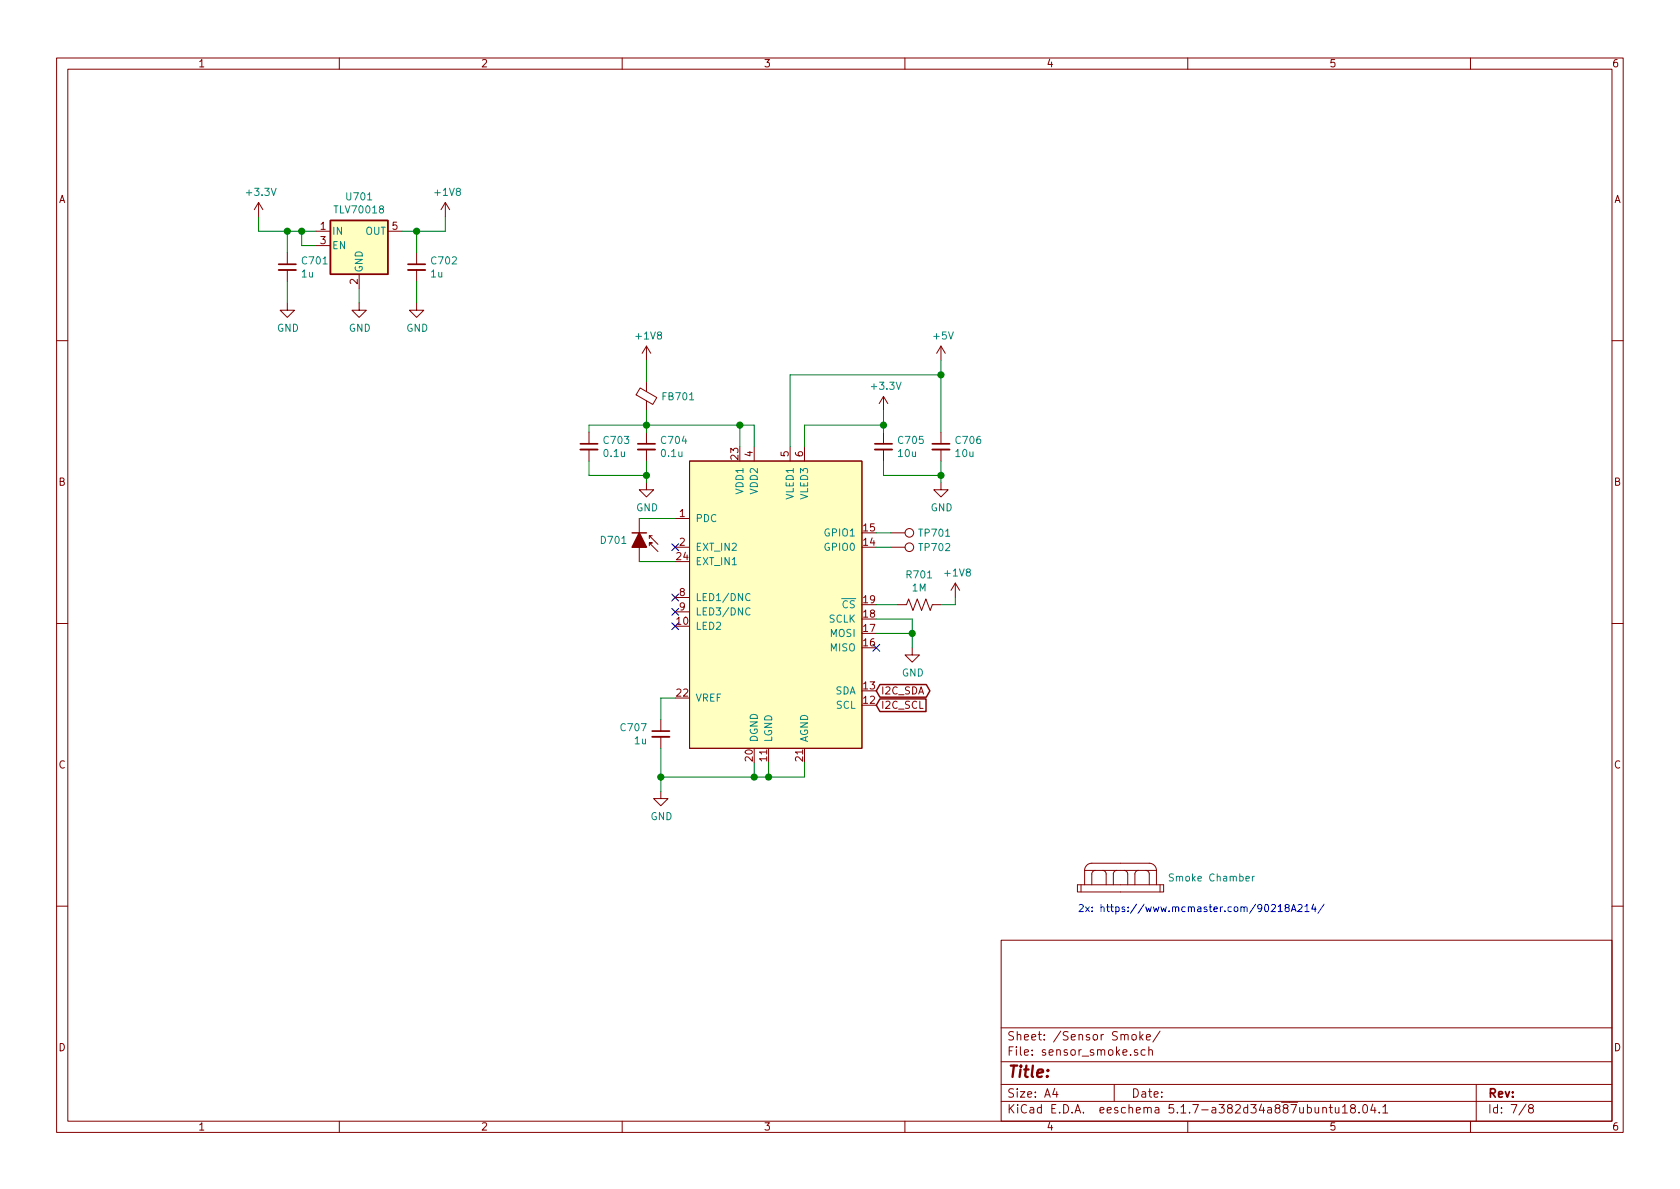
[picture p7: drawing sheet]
EESchema Schematic File Version 4
EELAYER 30 0
EELAYER END
$Descr A4 11693 8268
encoding utf-8
Sheet 7 8
Title ""
Date ""
Rev ""
Comp ""
Comment1 ""
Comment2 ""
Comment3 ""
Comment4 ""
$EndDescr
Text Notes -35300 -1500 1    50   ~ 0
SERCOM 0
Text Notes -35300 -1500 1    50   ~ 0
SERCOM 0
Text Notes -35300 -1500 1    50   ~ 0
SERCOM 0
Text Notes -35300 -1500 1    50   ~ 0
SERCOM 0
Text Notes -35300 -1500 1    50   ~ 0
SERCOM 0
$Comp
L mylib:ADPD188BI U?
U 1 1
P 5400 4350
AR Path="/5FA33904" Ref="U?"  Part="1" 
AR Path="/5F9DB5BA/5FA33904" Ref="U702"  Part="1" 
F 0 "U702" H 5350 3361 50  0001 C CNN
F 1 "ADPD188BI" H 5350 3270 50  0001 C CNN
F 2 "mylib:ADPD188BI" H 4750 4000 50  0001 C CNN
F 3 "https://www.analog.com/media/en/technical-documentation/data-sheets/ADPD188BI.pdf" H 4750 4000 50  0001 C CNN
F 4 "ADPD188BI-ACEZR7" H 5400 4350 50  0001 C CNN "MPN"
F 5 "ADPD188BI-ACEZR7" H 5400 4350 50  0001 C CNN "Digikey"
F 6 "SENSOR SMOKE 470NM/850NM AMB 24LGA" H 5400 4350 50  0001 C CNN "Note"
F 7 "Analog Devices Inc." H 5400 4350 50  0001 C CNN "Manufacturer"
	1    5400 4350
	1    0    0    -1  
$EndComp
$Comp
L power:GND #PWR0713
U 1 1
P 4600 5500
F 0 "#PWR0713" H 4600 5250 50  0001 C CNN
F 1 "GND" H 4605 5327 50  0000 C CNN
F 2 "" H 4600 5500 50  0001 C CNN
F 3 "" H 4600 5500 50  0001 C CNN
	1    4600 5500
	1    0    0    -1  
$EndComp
$Comp
L Device:Ferrite_Bead_Small FB701
U 1 1
P 4500 2750
F 0 "FB701" H 4600 2750 50  0000 L CNN
F 1 "Ferrite_Bead_Small" H 4600 2705 50  0001 L CNN
F 2 "Inductor_SMD:L_0603_1608Metric" V 4430 2750 50  0001 C CNN
F 3 "~" H 4500 2750 50  0001 C CNN
F 4 "490-5223-1-ND" H 4500 2750 50  0001 C CNN "Digikey"
F 5 "C97853" H 4500 2750 50  0001 C CNN "LCSC"
F 6 "BLM18PG471SN1D" H 4500 2750 50  0001 C CNN "MPN"
F 7 "81-BLM18PG471SN1D" H 4500 2750 50  0001 C CNN "Mouser"
F 8 "470 Ohms @ 100MHz 1 Power Line Ferrite Bead 0603 1A 200mOhm" H 4500 2750 50  0001 C CNN "Note"
	1    4500 2750
	1    0    0    -1  
$EndComp
Wire Wire Line
	4500 2950 5150 2950
Wire Wire Line
	5150 2950 5150 3100
Wire Wire Line
	4500 2850 4500 2950
Connection ~ 4500 2950
Wire Wire Line
	4500 2950 4500 3000
Wire Wire Line
	5250 3100 5250 2950
Wire Wire Line
	5250 2950 5150 2950
Connection ~ 5150 2950
$Comp
L power:GND #PWR0709
U 1 1
P 4500 3350
F 0 "#PWR0709" H 4500 3100 50  0001 C CNN
F 1 "GND" H 4505 3177 50  0000 C CNN
F 2 "" H 4500 3350 50  0001 C CNN
F 3 "" H 4500 3350 50  0001 C CNN
	1    4500 3350
	1    0    0    -1  
$EndComp
Wire Wire Line
	4500 3200 4500 3300
Text GLabel 6100 4800 2    50   BiDi ~ 0
I2C_SDA
Text GLabel 6100 4900 2    50   Input ~ 0
I2C_SCL
$Comp
L Regulator_Linear:TLV70018_SOT23-5 U701
U 1 1
P 2500 1700
F 0 "U701" H 2500 2042 50  0000 C CNN
F 1 "TLV70018" H 2500 1951 50  0000 C CNN
F 2 "Package_TO_SOT_SMD:SOT-353_SC-70-5" H 2500 2025 50  0001 C CIN
F 3 "http://www.ti.com/lit/ds/symlink/tlv700.pdf" H 2500 1750 50  0001 C CNN
F 4 "296-32409-1-ND" H 2500 1700 50  0001 C CNN "Digikey"
F 5 "C133796" H 2500 1700 50  0001 C CNN "LCSC"
F 6 "TLV70018DCK" H 2500 1700 50  0001 C CNN "MPN"
F 7 "IC REG LINEAR 1.8V 200MA SC70-5" H 2500 1700 50  0001 C CNN "Note"
F 8 "Texas Instruments" H 2500 1700 50  0001 C CNN "Manufacturer"
	1    2500 1700
	1    0    0    -1  
$EndComp
$Comp
L power:+3.3V #PWR0701
U 1 1
P 1800 1500
F 0 "#PWR0701" H 1800 1350 50  0001 C CNN
F 1 "+3.3V" H 1815 1673 50  0000 C CNN
F 2 "" H 1800 1500 50  0001 C CNN
F 3 "" H 1800 1500 50  0001 C CNN
	1    1800 1500
	1    0    0    -1  
$EndComp
Wire Wire Line
	1800 1500 1800 1600
Wire Wire Line
	1800 1600 2000 1600
Wire Wire Line
	2200 1700 2100 1700
Wire Wire Line
	2100 1700 2100 1600
Connection ~ 2100 1600
Wire Wire Line
	2100 1600 2200 1600
$Comp
L power:GND #PWR0704
U 1 1
P 2500 2100
F 0 "#PWR0704" H 2500 1850 50  0001 C CNN
F 1 "GND" H 2505 1927 50  0000 C CNN
F 2 "" H 2500 2100 50  0001 C CNN
F 3 "" H 2500 2100 50  0001 C CNN
	1    2500 2100
	1    0    0    -1  
$EndComp
Wire Wire Line
	2500 2100 2500 2000
$Comp
L power:GND #PWR0703
U 1 1
P 2000 2100
F 0 "#PWR0703" H 2000 1850 50  0001 C CNN
F 1 "GND" H 2005 1927 50  0000 C CNN
F 2 "" H 2000 2100 50  0001 C CNN
F 3 "" H 2000 2100 50  0001 C CNN
	1    2000 2100
	1    0    0    -1  
$EndComp
$Comp
L power:GND #PWR0705
U 1 1
P 2900 2100
F 0 "#PWR0705" H 2900 1850 50  0001 C CNN
F 1 "GND" H 2905 1927 50  0000 C CNN
F 2 "" H 2900 2100 50  0001 C CNN
F 3 "" H 2900 2100 50  0001 C CNN
	1    2900 2100
	1    0    0    -1  
$EndComp
$Comp
L power:+1V8 #PWR0702
U 1 1
P 3100 1500
F 0 "#PWR0702" H 3100 1350 50  0001 C CNN
F 1 "+1V8" H 3115 1673 50  0000 C CNN
F 2 "" H 3100 1500 50  0001 C CNN
F 3 "" H 3100 1500 50  0001 C CNN
	1    3100 1500
	1    0    0    -1  
$EndComp
Wire Wire Line
	2000 1750 2000 1600
Connection ~ 2000 1600
Wire Wire Line
	2000 1600 2100 1600
Wire Wire Line
	2000 1950 2000 2100
Wire Wire Line
	2900 2100 2900 1950
Wire Wire Line
	2900 1750 2900 1600
Wire Wire Line
	2900 1600 2800 1600
Wire Wire Line
	3100 1500 3100 1600
Connection ~ 2900 1600
NoConn ~ 4700 4150
NoConn ~ 4700 4250
Wire Wire Line
	4450 3900 4700 3900
Wire Wire Line
	4600 5200 4600 5400
Wire Wire Line
	5600 5300 5600 5400
Wire Wire Line
	5600 5400 5350 5400
Connection ~ 4600 5400
Wire Wire Line
	4600 5400 4600 5500
Wire Wire Line
	5350 5300 5350 5400
Connection ~ 5350 5400
Wire Wire Line
	5350 5400 5250 5400
Wire Wire Line
	5250 5300 5250 5400
Connection ~ 5250 5400
Wire Wire Line
	5250 5400 4600 5400
Wire Wire Line
	4700 4850 4600 4850
Wire Wire Line
	4600 4850 4600 5000
Wire Wire Line
	5600 2950 5600 3100
Wire Wire Line
	5500 2600 5500 3100
$Comp
L power:GND #PWR0712
U 1 1
P 6350 4500
F 0 "#PWR0712" H 6350 4250 50  0001 C CNN
F 1 "GND" H 6355 4327 50  0000 C CNN
F 2 "" H 6350 4500 50  0001 C CNN
F 3 "" H 6350 4500 50  0001 C CNN
	1    6350 4500
	1    0    0    -1  
$EndComp
NoConn ~ 6100 4500
Wire Wire Line
	6100 4300 6350 4300
Wire Wire Line
	6350 4300 6350 4400
Wire Wire Line
	6100 4400 6350 4400
Connection ~ 6350 4400
Wire Wire Line
	6350 4400 6350 4500
Wire Wire Line
	6250 4200 6100 4200
$Comp
L Device:C_Small C?
U 1 1
P 2000 1850
AR Path="/5E360A9B/5FAA30B6" Ref="C?"  Part="1" 
AR Path="/5FAA30B6" Ref="C?"  Part="1" 
AR Path="/5E5C8043/5E5C885F/5FAA30B6" Ref="C?"  Part="1" 
AR Path="/5E5C8043/5E9EE9F0/5FAA30B6" Ref="C?"  Part="1" 
AR Path="/5E5C8043/5EA19CBA/5FAA30B6" Ref="C?"  Part="1" 
AR Path="/5E5C8043/5E49A000/5FAA30B6" Ref="C?"  Part="1" 
AR Path="/5E5C8043/5EAB3002/5FAA30B6" Ref="C?"  Part="1" 
AR Path="/5E5C8043/5FAA30B6" Ref="C?"  Part="1" 
AR Path="/5F9DB5BA/5FAA30B6" Ref="C701"  Part="1" 
F 0 "C701" H 1908 1896 50  0000 R CNN
F 1 "1u" H 1908 1805 50  0000 R CNN
F 2 "Capacitor_SMD:C_0603_1608Metric" H 2000 1850 50  0001 C CNN
F 3 "~" H 2000 1850 50  0001 C CNN
F 4 "TMK107B7105KA-T" H 2000 1850 50  0001 C CNN "MPN"
F 5 "587-2984-1-ND" H 2000 1850 50  0001 C CNN "Digikey"
F 6 "CAP CER 1UF 25V X7R 0603" H 2000 1850 50  0001 C CNN "Note"
	1    2000 1850
	-1   0    0    -1  
$EndComp
$Comp
L Device:C_Small C?
U 1 1
P 2900 1850
AR Path="/5E360A9B/5FAA41BF" Ref="C?"  Part="1" 
AR Path="/5FAA41BF" Ref="C?"  Part="1" 
AR Path="/5E5C8043/5E5C885F/5FAA41BF" Ref="C?"  Part="1" 
AR Path="/5E5C8043/5E9EE9F0/5FAA41BF" Ref="C?"  Part="1" 
AR Path="/5E5C8043/5EA19CBA/5FAA41BF" Ref="C?"  Part="1" 
AR Path="/5E5C8043/5E49A000/5FAA41BF" Ref="C?"  Part="1" 
AR Path="/5E5C8043/5EAB3002/5FAA41BF" Ref="C?"  Part="1" 
AR Path="/5E5C8043/5FAA41BF" Ref="C?"  Part="1" 
AR Path="/5F9DB5BA/5FAA41BF" Ref="C702"  Part="1" 
F 0 "C702" H 2808 1896 50  0000 R CNN
F 1 "1u" H 2808 1805 50  0000 R CNN
F 2 "Capacitor_SMD:C_0603_1608Metric" H 2900 1850 50  0001 C CNN
F 3 "~" H 2900 1850 50  0001 C CNN
F 4 "TMK107B7105KA-T" H 2900 1850 50  0001 C CNN "MPN"
F 5 "587-2984-1-ND" H 2900 1850 50  0001 C CNN "Digikey"
F 6 "CAP CER 1UF 25V X7R 0603" H 2900 1850 50  0001 C CNN "Note"
	1    2900 1850
	-1   0    0    -1  
$EndComp
$Comp
L Device:C_Small C?
U 1 1
P 4600 5100
AR Path="/5E360A9B/5FAACFD7" Ref="C?"  Part="1" 
AR Path="/5FAACFD7" Ref="C?"  Part="1" 
AR Path="/5E5C8043/5E5C885F/5FAACFD7" Ref="C?"  Part="1" 
AR Path="/5E5C8043/5E9EE9F0/5FAACFD7" Ref="C?"  Part="1" 
AR Path="/5E5C8043/5EA19CBA/5FAACFD7" Ref="C?"  Part="1" 
AR Path="/5E5C8043/5E49A000/5FAACFD7" Ref="C?"  Part="1" 
AR Path="/5E5C8043/5EAB3002/5FAACFD7" Ref="C?"  Part="1" 
AR Path="/5E5C8043/5FAACFD7" Ref="C?"  Part="1" 
AR Path="/5F9DB5BA/5FAACFD7" Ref="C707"  Part="1" 
F 0 "C707" H 4691 5146 50  0000 L CNN
F 1 "1u" H 4691 5055 50  0000 L CNN
F 2 "Capacitor_SMD:C_0603_1608Metric" H 4600 5100 50  0001 C CNN
F 3 "~" H 4600 5100 50  0001 C CNN
F 4 "TMK107B7105KA-T" H 4600 5100 50  0001 C CNN "MPN"
F 5 "587-2984-1-ND" H 4600 5100 50  0001 C CNN "Digikey"
F 6 "CAP CER 1UF 25V X7R 0603" H 4600 5100 50  0001 C CNN "Note"
	1    4600 5100
	-1   0    0    -1  
$EndComp
Wire Wire Line
	4500 2950 4100 2950
Connection ~ 4500 3300
Wire Wire Line
	4500 3300 4500 3350
Wire Wire Line
	4450 3600 4700 3600
$Comp
L Connector:TestPoint TP701
U 1 1
P 6200 3700
F 0 "TP701" V 6200 3888 50  0000 L CNN
F 1 "TestPoint" V 6096 3772 50  0001 C CNN
F 2 "TestPoint:TestPoint_Pad_D1.0mm" H 6400 3700 50  0001 C CNN
F 3 "~" H 6400 3700 50  0001 C CNN
F 4 "1" H 6200 3700 50  0001 C CNN "DNP"
	1    6200 3700
	0    1    1    0   
$EndComp
$Comp
L Connector:TestPoint TP702
U 1 1
P 6200 3800
F 0 "TP702" V 6200 3988 50  0000 L CNN
F 1 "TestPoint" V 6245 3988 50  0001 L CNN
F 2 "TestPoint:TestPoint_Pad_D1.0mm" H 6400 3800 50  0001 C CNN
F 3 "~" H 6400 3800 50  0001 C CNN
F 4 "1" H 6200 3800 50  0001 C CNN "DNP"
	1    6200 3800
	0    1    1    0   
$EndComp
$Comp
L power:GND #PWR0710
U 1 1
P 6550 3350
F 0 "#PWR0710" H 6550 3100 50  0001 C CNN
F 1 "GND" H 6555 3177 50  0000 C CNN
F 2 "" H 6550 3350 50  0001 C CNN
F 3 "" H 6550 3350 50  0001 C CNN
	1    6550 3350
	1    0    0    -1  
$EndComp
$Comp
L Device:C_Small C?
U 1 1
P 6150 3100
AR Path="/5FB2E92E" Ref="C?"  Part="1" 
AR Path="/5F9DB5BA/5FB2E92E" Ref="C705"  Part="1" 
F 0 "C705" H 6242 3146 50  0000 L CNN
F 1 "10u" H 6242 3055 50  0000 L CNN
F 2 "Capacitor_SMD:C_0603_1608Metric" H 6150 3100 50  0001 C CNN
F 3 "" H 6150 3100 50  0001 C CNN
F 4 "445-6853-1-ND" H 6150 3100 50  0001 C CNN "Digikey"
F 5 "C1608X5R1A106M080AC" H 6150 3100 50  0001 C CNN "MPN"
F 6 "CAP CER 10UF 10V X5R 0603" H 6150 3100 50  0001 C CNN "Note"
	1    6150 3100
	1    0    0    -1  
$EndComp
$Comp
L Device:C_Small C?
U 1 1
P 6550 3100
AR Path="/5FB2D183" Ref="C?"  Part="1" 
AR Path="/5F9DB5BA/5FB2D183" Ref="C706"  Part="1" 
F 0 "C706" H 6642 3146 50  0000 L CNN
F 1 "10u" H 6642 3055 50  0000 L CNN
F 2 "Capacitor_SMD:C_0603_1608Metric" H 6550 3100 50  0001 C CNN
F 3 "" H 6550 3100 50  0001 C CNN
F 4 "445-6853-1-ND" H 6550 3100 50  0001 C CNN "Digikey"
F 5 "C1608X5R1A106M080AC" H 6550 3100 50  0001 C CNN "MPN"
F 6 "CAP CER 10UF 10V X5R 0603" H 6550 3100 50  0001 C CNN "Note"
	1    6550 3100
	1    0    0    -1  
$EndComp
Connection ~ 6550 2600
Wire Wire Line
	6550 3000 6550 2600
Wire Wire Line
	6550 2600 6550 2500
Wire Wire Line
	5500 2600 6550 2600
Wire Wire Line
	6150 2950 5600 2950
Wire Wire Line
	6150 2850 6150 2950
$Comp
L power:+5V #PWR0707
U 1 1
P 6550 2500
F 0 "#PWR0707" H 6550 2350 50  0001 C CNN
F 1 "+5V" H 6565 2673 50  0000 C CNN
F 2 "" H 6550 2500 50  0001 C CNN
F 3 "" H 6550 2500 50  0001 C CNN
	1    6550 2500
	1    0    0    -1  
$EndComp
$Comp
L power:+3.3V #PWR0708
U 1 1
P 6150 2850
F 0 "#PWR0708" H 6150 2700 50  0001 C CNN
F 1 "+3.3V" H 6165 3023 50  0000 C CNN
F 2 "" H 6150 2850 50  0001 C CNN
F 3 "" H 6150 2850 50  0001 C CNN
	1    6150 2850
	1    0    0    -1  
$EndComp
$Comp
L Device:R_US R?
U 1 1
P 6400 4200
AR Path="/5FB53BAA" Ref="R?"  Part="1" 
AR Path="/5F9DB5BA/5FB53BAA" Ref="R701"  Part="1" 
F 0 "R701" V 6605 4200 50  0000 C CNN
F 1 "1M" V 6514 4200 50  0000 C CNN
F 2 "Resistor_SMD:R_0603_1608Metric" H 6400 4200 60  0001 C CNN
F 3 "" H 6400 4200 60  0001 C CNN
F 4 "311-1.00MHRCT-ND" H 6400 4200 50  0001 C CNN "Digikey"
F 5 "RC0603FR-071ML" H 6400 4200 50  0001 C CNN "MPN"
F 6 "RES SMD 1M OHM 1% 1/10W 0603" H 6400 4200 50  0001 C CNN "Note"
F 7 "C105578" H 6400 4200 50  0001 C CNN "LCSC"
	1    6400 4200
	0    -1   -1   0   
$EndComp
$Comp
L Device:D_Photo_ALT D701
U 1 1
P 4450 3800
F 0 "D701" V 4400 3721 50  0000 R CNN
F 1 "Photodiode alt" V 4445 3720 50  0001 R CNN
F 2 "LED_THT:LED_D3.0mm_Clear" H 4400 3800 50  0001 C CNN
F 3 "~" H 4400 3800 50  0001 C CNN
F 4 "PD204-6C" H 4450 3800 50  0001 C CNN "MPN"
F 5 "1080-1140-ND" H 4450 3800 50  0001 C CNN "Digikey"
F 6 "SENSOR PHOTODIODE 940NM RADIAL" H 4450 3800 50  0001 C CNN "Note"
F 7 "C264281" H 4450 3800 50  0001 C CNN "LCSC"
	1    4450 3800
	0    1    1    0   
$EndComp
Wire Wire Line
	6150 2950 6150 3000
Connection ~ 6150 2950
Wire Wire Line
	6150 3300 6150 3200
Wire Wire Line
	6550 3200 6550 3300
Wire Wire Line
	6550 3300 6150 3300
Wire Wire Line
	6550 3300 6550 3350
Connection ~ 6550 3300
Wire Wire Line
	6100 3700 6200 3700
Wire Wire Line
	6200 3800 6100 3800
Wire Wire Line
	4500 2500 4500 2650
$Comp
L power:+1V8 #PWR0706
U 1 1
P 4500 2500
F 0 "#PWR0706" H 4500 2350 50  0001 C CNN
F 1 "+1V8" H 4515 2673 50  0000 C CNN
F 2 "" H 4500 2500 50  0001 C CNN
F 3 "" H 4500 2500 50  0001 C CNN
	1    4500 2500
	1    0    0    -1  
$EndComp
NoConn ~ 4700 4350
NoConn ~ 4700 3800
Wire Wire Line
	4100 3000 4100 2950
Wire Wire Line
	4100 3200 4100 3300
Wire Wire Line
	4100 3300 4500 3300
$Comp
L Device:C_Small C?
U 1 1
P 4500 3100
AR Path="/5E360A9B/5FAB0389" Ref="C?"  Part="1" 
AR Path="/5FAB0389" Ref="C?"  Part="1" 
AR Path="/5E49A000/5FAB0389" Ref="C?"  Part="1" 
AR Path="/5E5C8043/5E49A000/5FAB0389" Ref="C?"  Part="1" 
AR Path="/5E5C8043/5EAB3002/5FAB0389" Ref="C?"  Part="1" 
AR Path="/5E5C8043/5FAB0389" Ref="C?"  Part="1" 
AR Path="/5F9D72A5/5FAB0389" Ref="C?"  Part="1" 
AR Path="/5FCEDB09/5FAB0389" Ref="C?"  Part="1" 
AR Path="/5F9DB5BA/5FAB0389" Ref="C704"  Part="1" 
F 0 "C704" H 4592 3146 50  0000 L CNN
F 1 "0.1u" H 4592 3055 50  0000 L CNN
F 2 "Capacitor_SMD:C_0603_1608Metric" H 4500 3100 50  0001 C CNN
F 3 "~" H 4500 3100 50  0001 C CNN
F 4 "0603B104K500CT" H 4500 3100 50  0001 C CNN "MPN"
F 5 "1292-1643-1-ND" H 4500 3100 50  0001 C CNN "Digikey"
F 6 "CAP CER 0.1UF 50V X7R 0603" H 4500 3100 50  0001 C CNN "Note"
	1    4500 3100
	1    0    0    -1  
$EndComp
$Comp
L Device:C_Small C?
U 1 1
P 4100 3100
AR Path="/5E360A9B/5FAB1576" Ref="C?"  Part="1" 
AR Path="/5FAB1576" Ref="C?"  Part="1" 
AR Path="/5E49A000/5FAB1576" Ref="C?"  Part="1" 
AR Path="/5E5C8043/5E49A000/5FAB1576" Ref="C?"  Part="1" 
AR Path="/5E5C8043/5EAB3002/5FAB1576" Ref="C?"  Part="1" 
AR Path="/5E5C8043/5FAB1576" Ref="C?"  Part="1" 
AR Path="/5F9D72A5/5FAB1576" Ref="C?"  Part="1" 
AR Path="/5FCEDB09/5FAB1576" Ref="C?"  Part="1" 
AR Path="/5F9DB5BA/5FAB1576" Ref="C703"  Part="1" 
F 0 "C703" H 4192 3146 50  0000 L CNN
F 1 "0.1u" H 4192 3055 50  0000 L CNN
F 2 "Capacitor_SMD:C_0603_1608Metric" H 4100 3100 50  0001 C CNN
F 3 "~" H 4100 3100 50  0001 C CNN
F 4 "0603B104K500CT" H 4100 3100 50  0001 C CNN "MPN"
F 5 "1292-1643-1-ND" H 4100 3100 50  0001 C CNN "Digikey"
F 6 "CAP CER 0.1UF 50V X7R 0603" H 4100 3100 50  0001 C CNN "Note"
	1    4100 3100
	1    0    0    -1  
$EndComp
Wire Wire Line
	6550 4200 6650 4200
Wire Wire Line
	6650 4150 6650 4200
$Comp
L power:+1V8 #PWR0711
U 1 1
P 6650 4150
F 0 "#PWR0711" H 6650 4000 50  0001 C CNN
F 1 "+1V8" H 6665 4323 50  0000 C CNN
F 2 "" H 6650 4150 50  0001 C CNN
F 3 "" H 6650 4150 50  0001 C CNN
	1    6650 4150
	1    0    0    -1  
$EndComp
Wire Wire Line
	2900 1600 3100 1600
$Comp
L mylib:Chamber U703
U 1 1
P 7800 6150
F 0 "U703" H 7800 6465 50  0001 C CNN
F 1 "Smoke Chamber" H 8128 6200 50  0000 L CNN
F 2 "mylib:ADPD188BI_Chamber" H 7800 6150 50  0001 C CNN
F 3 "" H 7800 6150 50  0001 C CNN
F 4 "3D printed smoke chamber" H 7800 6150 50  0001 C CNN "Note"
F 5 "1" H 7800 6150 50  0001 C CNN "DNP"
	1    7800 6150
	1    0    0    -1  
$EndComp
Text Notes 7500 6350 0    50   ~ 0
2x: https://www.mcmaster.com/90218A214/
$EndSCHEMATC
